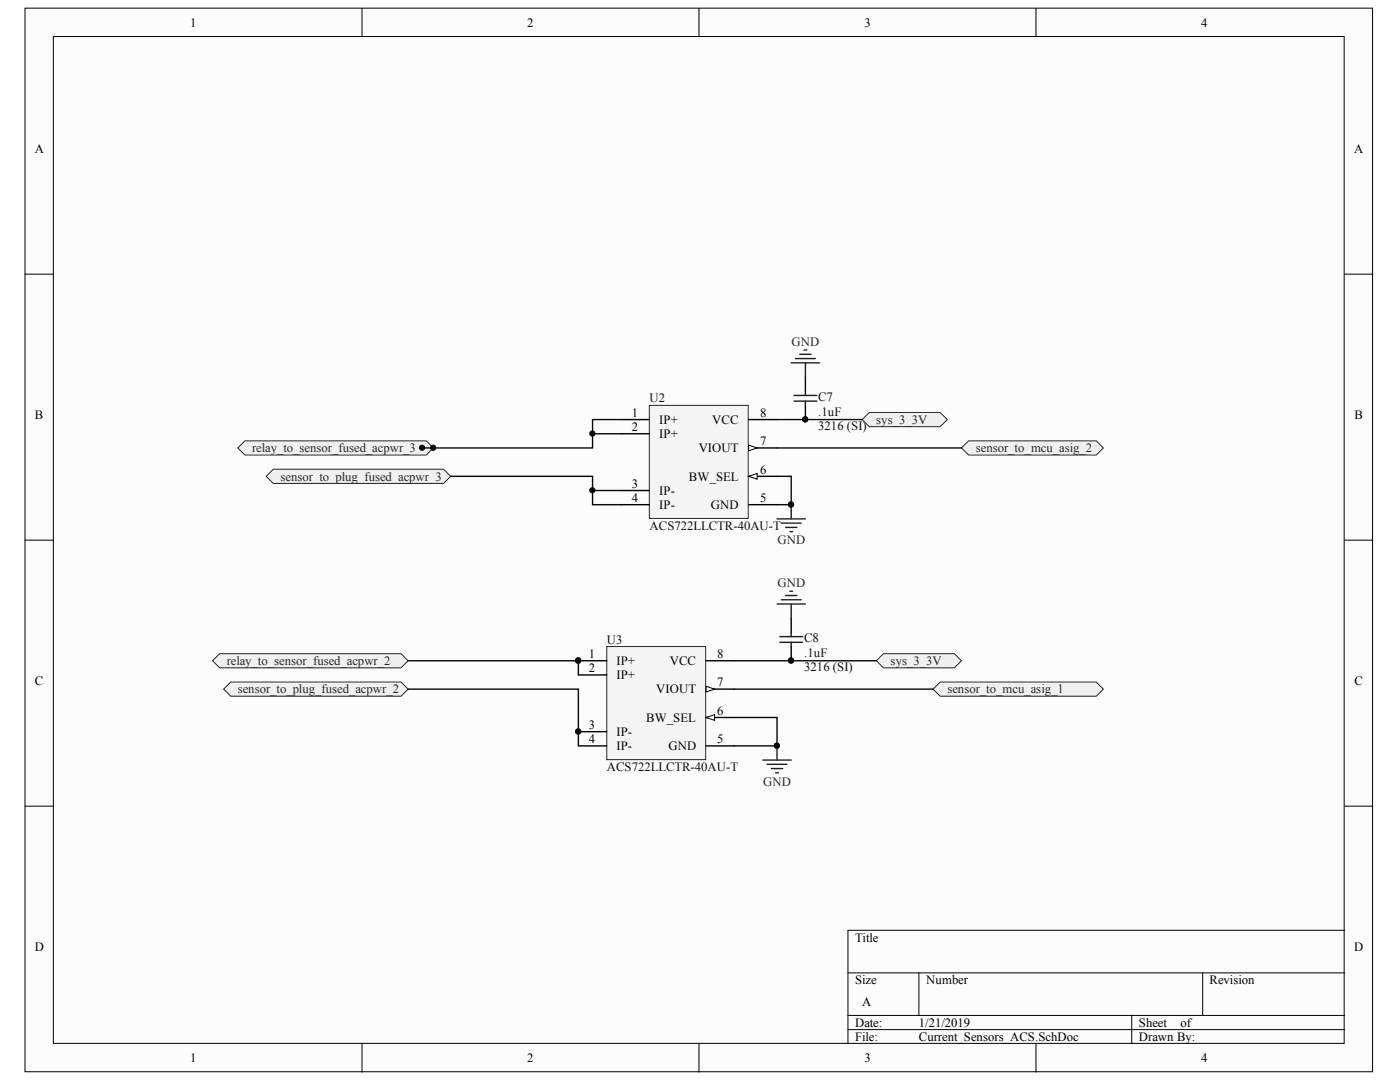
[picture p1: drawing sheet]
<svg xmlns="http://www.w3.org/2000/svg" width="279mm" height="216mm" viewBox="0 0 279 216" stroke-linecap="round" stroke-linejoin="round" font-family="sans-serif">
<g fill="#fcfcfc" stroke="#000" stroke-width=".2">
<path d="M5 1.6h268.9v212.3h-268.9z"/>
<path d="M10.7 7.3h257.6v200.9h-257.6z"/>
</g>
<g fill="none" stroke="#000" stroke-width=".2">
<path d="M72.2 1.6v5.7M139.5 1.6v5.7M206.8 1.6v5.7M5 54.7h5.7M268.3 54.7h5.7M5 107.8h5.7M268.3 107.8h5.7M5 160.9h5.7M268.3 160.9h5.7M169.2 194.1h99.1M183.4 194.1v8.5M240 194.1v8.5"/>
<path d="M268.3 185.6h-99.1v22.7M72.2 208.3v5.6M139.5 208.3v5.6M169.2 202.6h99.1M169.2 205.4h99.1M206.8 208.3v5.6M225.9 202.6v5.7"/>
</g>
<g fill="#f0f0f0" stroke="#262626" stroke-width=".2">
<path d="M44.6 137.5l1.4-1.4h34l1.4 1.4-1.4 1.4h-34z" fill-rule="evenodd"/>
<path d="M42.4 131.8l1.4-1.4h36.2l1.4 1.4-1.4 1.5h-36.2z" fill-rule="evenodd"/>
</g>
<path d="M81.4 137.5h34v11.3M81.4 131.8h34v2.9" fill="none" stroke="#0e0e0e" stroke-width=".28"/>
<circle cx="115.4" cy="131.8" r=".52" fill="#0e0e0e" stroke="#0e0e0e" stroke-width=".2"/>
<g fill="#f0f0f0" stroke="#262626" stroke-width=".2">
<path d="M172.1 83.7l1.4-1.4h14.1l1.5 1.4-1.5 1.4h-14.1z" fill-rule="evenodd"/>
<path d="M174.9 131.8l1.4-1.4h14.2l1.4 1.4-1.4 1.5h-14.2z" fill-rule="evenodd"/>
</g>
<path d="M155.1 103.5h5.6M155.9 104.4h4M156.8 105.2h2.2M157.6 106.1h.6M157.9 100.7v2.8M152.2 151.7h5.7M153.1 152.5h4M153.9 153.4h2.3M154.8 154.2h.6M155.1 148.8v2.9" fill="none" stroke="#262626" stroke-width=".28"/>
<g fill="#0e0e0e" stroke="#0e0e0e" stroke-width=".2">
<circle cx="157.9" cy="100.7" r=".52"/>
<circle cx="155" cy="148.8" r=".52"/>
</g>
<path d="M47.5 89.4l1.4-1.4h36.2l1.4 1.4-1.4 1.4h-36.2z" fill-rule="evenodd" fill="#f0f0f0" stroke="#262626" stroke-width=".2"/>
<circle cx="86.4" cy="89.3" r=".52" fill="#0e0e0e" stroke="#0e0e0e" stroke-width=".2"/>
<g fill="#f0f0f0" stroke="#262626" stroke-width=".2">
<path d="M53.1 95l1.4-1.4h34l1.4 1.4-1.4 1.5h-34z" fill-rule="evenodd"/>
<path d="M191.9 89.4l1.4-1.4h25.5l1.4 1.4-1.4 1.4h-25.5z" fill-rule="evenodd"/>
<path d="M186.2 137.5l1.4-1.4h31.2l1.4 1.4-1.4 1.4h-31.2z" fill-rule="evenodd"/>
</g>
<path d="M160.7 75.2v2.9M157.9 123.4v2.8" fill="none" stroke="#000" stroke-width=".28"/>
<path d="M158.5 78.9h4.5M160.7 78.1v.8M158.5 80h4.5M155.6 127h4.6M157.9 126.2v.8" fill="none" stroke="#1c1c1c" stroke-width=".28"/>
<path d="M157.9 72.4h5.7M158.8 71.5h3.9M159.6 70.7h2.3M160.5 69.8h.5M160.7 72.4v2.8M155.9 119.7h4M156.8 118.8h2.2M157.6 118h.6M155.1 120.5h5.6M157.9 120.5v2.9" fill="none" stroke="#262626" stroke-width=".28"/>
<path d="M129.6 80.9h19.7v22.6h-19.7z" fill="#f5f5f5" stroke="#262626" stroke-width=".2"/>
<path d="M123.9 83.7h5.7M123.9 86.6h5.7M123.9 97.9h5.7M149.4 83.7h5.7M149.4 89.4h5.7M123.9 100.7h5.7M149.4 100.7h5.7" fill="none" stroke="#000" stroke-width=".28"/>
<path d="M149.4 88.8l1.7 .6-1.7 .5z" fill="#fcfcfc" stroke="#000" stroke-width=".2"/>
<path d="M149.4 95h5.7" fill="none" stroke="#000" stroke-width=".28"/>
<path d="M149.4 95l1.7-.5v1.1z" fill="#fcfcfc" stroke="#000" stroke-width=".2"/>
<path d="M89.9 95h28.4v5.7h5.6M118.3 97.9h5.6M118.3 86.6h5.6M123.9 83.7h-5.6v5.7h-34M155.1 83.7h17M155.1 89.4h36.8" fill="none" stroke="#0e0e0e" stroke-width=".28"/>
<g fill="#0e0e0e" stroke="#0e0e0e" stroke-width=".2">
<circle cx="118.2" cy="97.8" r=".52"/>
<circle cx="84.2" cy="89.3" r=".52"/>
<circle cx="118.2" cy="86.5" r=".52"/>
</g>
<path d="M121.1 129h19.7v22.6h-19.7z" fill="#f5f5f5" stroke="#262626" stroke-width=".2"/>
<path d="M115.4 131.8h5.7M115.4 134.7h5.7M140.9 131.8h5.7M140.9 137.5h5.7M115.4 146h5.7M115.4 148.8h5.7M140.9 148.8h5.7" fill="none" stroke="#000" stroke-width=".28"/>
<g fill="#0e0e0e" stroke="#0e0e0e" stroke-width=".2">
<circle cx="115.4" cy="131.8" r=".52"/>
<circle cx="115.4" cy="146" r=".52"/>
</g>
<path d="M140.9 136.9l1.7 .6-1.7 .6z" fill="#fcfcfc" stroke="#000" stroke-width=".2"/>
<path d="M140.9 143.2h5.7" fill="none" stroke="#000" stroke-width=".28"/>
<path d="M140.9 143.2l1.7-.6v1.1z" fill="#fcfcfc" stroke="#000" stroke-width=".2"/>
<g fill="#0e0e0e" stroke="#0e0e0e" stroke-width=".2">
<circle cx="115.4" cy="131.8" r=".52"/>
<circle cx="115.4" cy="146" r=".52"/>
<circle cx="155" cy="148.8" r=".52"/>
<circle cx="157.9" cy="100.7" r=".52"/>
</g>
<path d="M155.1 95h2.8v5.7h-2.8M146.6 131.8h28.3M146.6 137.5h39.6M146.6 143.2h8.5v5.6h-8.5" fill="none" stroke="#0e0e0e" stroke-width=".28"/>
<text font-size="4.2" fill="#0e0e0e" x="157" y="131.3">PIC801</text>
<text font-size="3.9" fill="#0e0e0e" x="159.8" y="83.1">PIC701</text>
<g font-size="2.5">
<text x="38" y="5.3">1</text>
<text x="105.2" y="5.3">2</text>
<text x="172.5" y="5.3">3</text>
<text x="239.7" y="5.3">4</text>
<text x="6.9" y="30.4">A</text>
<text x="270.2" y="30.4">A</text>
<text x="6.9" y="83.5">B</text>
<text x="126.1" y="83.2">1</text>
<text x="151.7" y="83.2">8</text>
<text x="270.3" y="83.5">B</text>
<text x="126.1" y="86">2</text>
<text x="131.6" y="84.6">IP+</text>
<text x="131.6" y="87.4">IP+</text>
<text x="142.1" y="84.6">VCC</text>
<text x="151.7" y="88.8">7</text>
<text x="137.5" y="95.9">BW_SEL</text>
<text x="139.4" y="90.3">VIOUT</text>
<text x="151.7" y="94.5">6</text>
<text x="126.1" y="97.3">3</text>
<text x="126.1" y="100.2">4</text>
<text x="131.6" y="98.7">IP-</text>
<text x="131.6" y="101.6">IP-</text>
<text x="141.9" y="101.6">GND</text>
<text x="151.7" y="100.2">5</text>
<text x="117.5" y="131.3">1</text>
<text x="143.2" y="131.3">8</text>
<text x="6.9" y="136.6">C</text>
<text x="117.5" y="134.1">2</text>
<text x="123" y="132.7">IP+</text>
<text x="123" y="135.5">IP+</text>
<text x="133.7" y="132.7">VCC</text>
<text x="143.2" y="136.9">7</text>
<text x="270.3" y="136.6">C</text>
<text x="131" y="138.4">VIOUT</text>
<text x="143.2" y="142.6">6</text>
<text x="117.5" y="145.5">3</text>
<text x="117.5" y="148.3">4</text>
<text x="123" y="146.8">IP-</text>
<text x="123" y="149.7">IP-</text>
<text x="129" y="144">BW_SEL</text>
<text x="133.4" y="149.7">GND</text>
<text x="143.2" y="148.3">5</text>
<text x="6.9" y="189.7">D</text>
<text x="170.6" y="187.9">Title</text>
<text x="270.2" y="189.7">D</text>
<text x="170.6" y="196.4">Size</text>
<text x="184.8" y="196.4">Number</text>
<text x="241.4" y="196.4">Revision</text>
<text x="172.1" y="200.7">A</text>
<text x="170.6" y="204.9">Date:</text>
<text x="170.6" y="207.7">File:</text>
<text x="183.4" y="204.9">1/21/2019</text>
<text x="183.4" y="207.7">Current_Sensors_ACS.SchDoc</text>
<text x="227.3" y="204.9">Sheet</text>
<text x="227.3" y="207.7">Drawn By:</text>
<text x="235.6" y="204.9">of</text>
<text x="38" y="212">1</text>
<text x="105.2" y="212">2</text>
<text x="172.5" y="212">3</text>
<text x="239.7" y="212">4</text>
</g>
<g font-size="2.5" fill="#262626">
<text x="158" y="69">GND</text>
<text x="174.9" y="84.6">sys_3_3V</text>
<text x="50.3" y="90.3">relay_to_sensor_fused_acpwr_3</text>
<text x="56" y="95.9">sensor_to_plug_fused_acpwr_3</text>
<text x="194.7" y="90.3">sensor_to_mcu_asig_2</text>
<text x="155.2" y="108.6">GND</text>
<text x="155.2" y="117.2">GND</text>
<text x="45.2" y="132.7">relay_to_sensor_fused_acpwr_2</text>
<text x="177.7" y="132.7">sys_3_3V</text>
<text x="47.4" y="138.4">sensor_to_plug_fused_acpwr_2</text>
<text x="189.1" y="138.4">sensor_to_mcu_asig_1</text>
<text x="152.3" y="156.8">GND</text>
</g>
<g font-size="2.5" fill="#0e0e0e">
<text x="129.6" y="80.3">U2</text>
<text x="163.3" y="80.1">C7</text>
<text x="163.3" y="82.9">.1uF</text>
<text x="163.3" y="85.7">3216 (SI)</text>
<text x="129.6" y="105.8">ACS722LLCTR-40AU-T</text>
<text x="121.1" y="128.5">U3</text>
<text x="160.5" y="128.1">C8</text>
<text x="160.5" y="131">.1uF</text>
<text x="160.5" y="133.8">3216 (SI)</text>
<text x="121.1" y="153.9">ACS722LLCTR-40AU-T</text>
</g>
</svg>
